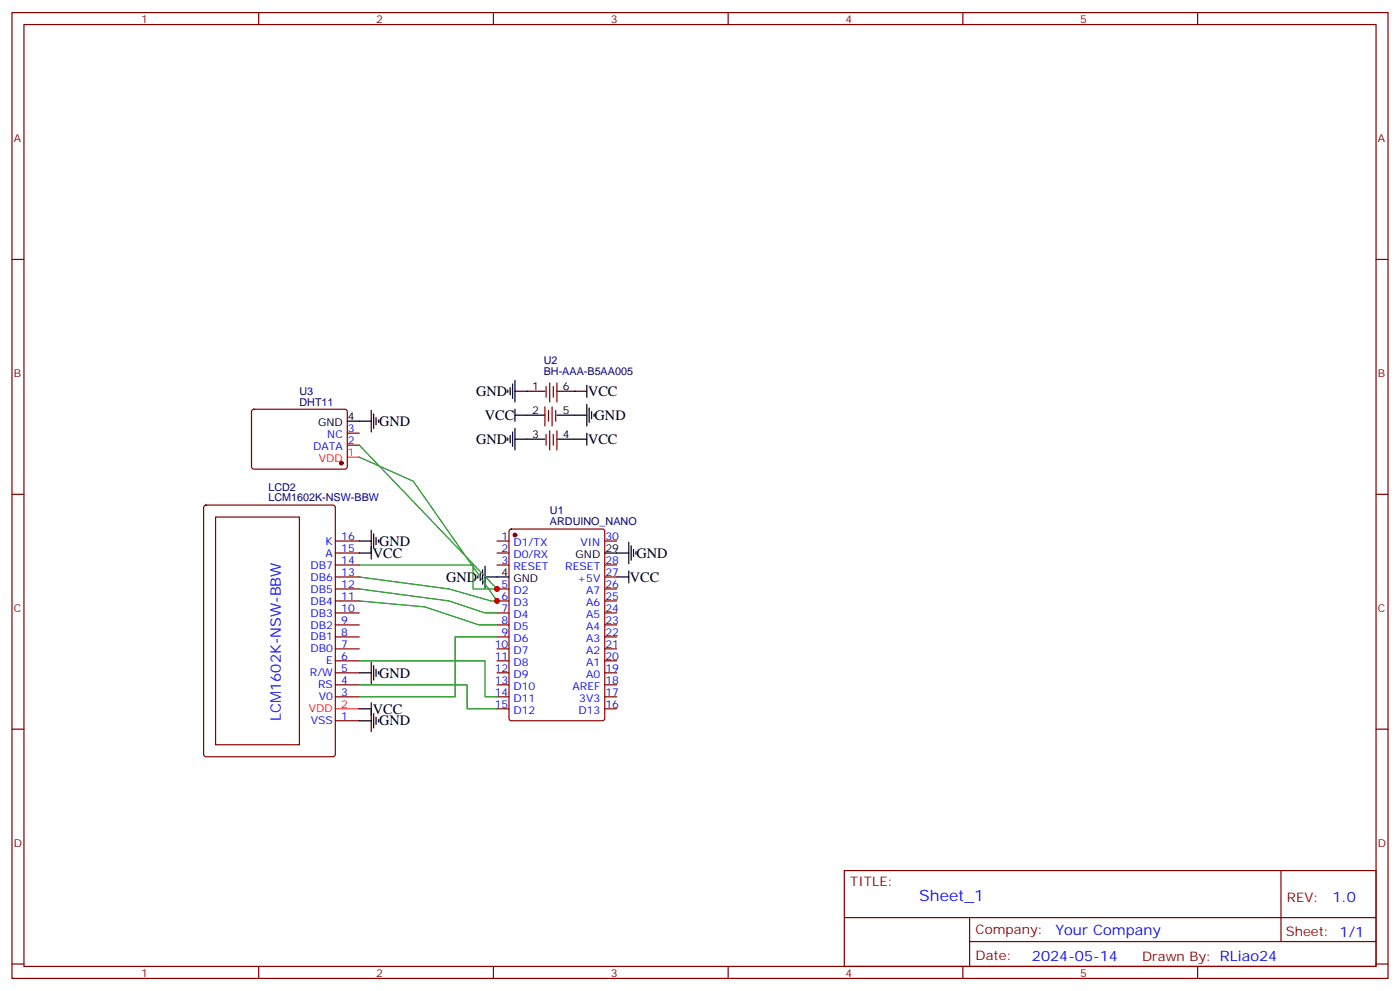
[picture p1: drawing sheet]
<svg xmlns="http://www.w3.org/2000/svg" width="412mm" height="292mm" viewBox="0 0 412 292" stroke-linecap="round" stroke-linejoin="round" font-family="sans-serif">
<g fill="none" stroke="#870000" stroke-width=".35">
<path d="M3.5 3.7h405.4v284.3h-405.4zM7.1 7.2h398.2v277.3h-398.2zM76.2 3.7v3.5M145.3 3.7v3.5M214.5 3.7v3.5M283.6 3.7v3.5M352.8 3.7v3.5M3.5 76.4h3.6M405.3 76.4h3.6M160.5 119.8v5.6M160.9 113.8v3.1M161.9 112.7v5.7"/>
<path d="M162.6 119.8v5.6M163 113.8v3.1M164 112.7v5.7M74.3 120.7l.5-.2h27.1l.4 .7-.1 16.5-.6 .4-27.1-.1-.4-.6v-16.2zM102.3 131.1h3.5M102.3 127.5h3.5M160.9 127.9v3.2M161.6 120.8v3.2M161.9 126.8v5.7M163 127.9v3.2M163.7 120.8v3.2M164 126.8v5.7"/>
<path d="M3.5 145.5h3.6M60.2 148.9l.5-.2h37.4l.6 .4 .1 73-.5 .6-37.6 .1-.7-.5v-72.9zM63.5 152.2h24.7v67.1h-24.7zM98.8 159.3h7M146.4 159.3h3.5M150.2 156l.4-.2h26.8l.7 .4 .1 55.3-.5 .6-27.1 .1-.6-.5-.1-55.2zM178.2 159.3h3.5M405.3 145.5h3.6M98.8 162.8h7M98.8 166.3h7M98.8 173.4h7M98.8 176.9h7"/>
<path d="M98.8 169.9h7M146.4 162.8h3.5M146.4 166.3h3.5M146.4 173.4h3.5M146.4 176.9h3.5M178.2 166.3h3.5M178.2 173.4h3.5M178.2 176.9h3.5M178.2 169.9h3.5M98.8 180.4h7M98.8 184h7M98.8 187.5h7"/>
<path d="M98.8 191h7M98.8 194.6h7M98.8 198.1h7M146.4 180.4h3.5M146.4 184h3.5M146.4 187.5h3.5M146.4 191h3.5M146.4 194.6h3.5M146.4 198.1h3.5M178.2 180.4h3.5M178.2 184h3.5M178.2 187.5h3.5"/>
<path d="M178.2 191h3.5M178.2 194.6h3.5M178.2 198.1h3.5M3.5 214.7h3.6M98.8 201.6h7M98.8 205.1h7M98.8 212.2h7M146.4 201.6h3.5M146.4 205.1h3.5M146.4 208.7h3.5M178.2 201.6h3.5M178.2 205.1h3.5"/>
<path d="M178.2 208.7h3.5M405.3 214.7h3.6M248.7 256.3h156.6v28.2h-156.6zM377.3 256.3v20.9M248.7 270.1h156.5M285.6 277.2h119.6M285.6 270.1v14.2M3.5 283.8h3.6M76.2 284.5v3.5M145.3 284.5v3.5M214.5 284.5v3.5M283.6 284.5v3.5"/>
<path d="M352.8 284.5v3.5M405.3 283.8h3.6"/>
</g>
<g fill="#870000" stroke="#870000" stroke-width=".35">
<circle cx="151.7" cy="157.5" r=".53"/>
<circle cx="100.5" cy="136.3" r=".53"/>
</g>
<g fill="none" stroke="#000" stroke-width=".35">
<path d="M149.6 114.8v.7M150.3 114.1v2.1M151 113.1v4.2M151.7 115.2h8.8M151.7 112v6.4M164 115.2h8.9M172.9 113.4v3.5M172.9 119.1v6.3M102.3 124h7.1M109.4 120.8v6.4M110.1 121.9v4.2M110.8 122.9v2.2"/>
<path d="M111.5 123.6v.8M149.6 128.9v.7M150.3 128.2v2.2M151 127.2v4.2M151.7 129.3h8.8M151.7 122.2h8.8M151.7 120.5v3.5M151.7 126.1v6.4M164 129.3h8.9M164 122.2h8.9M172.9 127.5v3.6M173.6 120.1v4.3"/>
<path d="M174.3 121.2v2.1M175 121.9v.7M105.8 159.3h3.6M109.4 156.1v8.5M110.1 157.2v4.2M110.8 158.2v2.1M111.5 158.9v.7M185.2 159.6v6.4M105.8 162.8h3.6M140.8 169.5v.7M141.5 168.8v2.1M142.2 167.7v4.3"/>
<path d="M142.9 169.9h7M142.9 166.7v6.3M178.2 162.8h7M181.7 169.9h3.5M185.2 168.1v3.5M185.9 160.7v4.2M186.6 161.7v2.2M187.3 162.5v.7M105.8 198.1h3.6M109.4 194.9v6.4M110.1 196v4.2M110.8 197v2.1"/>
<path d="M111.5 197.7v.7M105.8 212.2h3.6M105.8 208.7h3.6M109.4 206.9v8.5M110.1 210.1v4.2M110.8 211.1v2.2M111.5 211.8v.7"/>
</g>
<path d="M102.3 134.6h3.5M98.8 208.7h7" fill="none" stroke="#f00" stroke-width=".35"/>
<path d="M105.8 134.6l15.9 7 24.7 35.3h-1.8l-12.3-3.5-26.5-3.5M105.8 131.1l40.6 42.3h-7.1v-7.1h-33.5M105.8 176.9l19.4 1.8 15.9 5.3h5.3M105.8 173.4l26.5 3.5 10.6 3.5h3.5M105.8 194.6h37.1v10.5h3.5M146.4 187.5h-12.3v17.6h-28.3M105.8 201.6h31.8v7.1h8.8" fill="none" stroke="#008700" stroke-width=".35"/>
<g fill="#c00">
<circle cx="146.4" cy="173.4" r=".88"/>
<circle cx="146.4" cy="176.9" r=".88"/>
</g>
<text font-size="4.6" fill="#00f" x="270.8" y="265.3">Sheet_1</text>
<g font-size="4.2">
<text x="140.2" y="116.6">GND</text>
<text x="173.2" y="116.6">VCC</text>
<text x="111.7" y="125.4">GND</text>
<text x="142.8" y="123.6">VCC</text>
<text x="175.2" y="123.6">GND</text>
<text x="140.2" y="130.7">GND</text>
<text x="173.2" y="130.7">VCC</text>
<text x="111.7" y="160.7">GND</text>
<text x="109.8" y="164.2">VCC</text>
<text x="187.5" y="164.2">GND</text>
<text x="131.4" y="171.3">GND</text>
<text x="185.6" y="171.3">VCC</text>
<text x="111.7" y="199.5">GND</text>
<text x="109.8" y="210.1">VCC</text>
<text x="111.7" y="213.6">GND</text>
</g>
<g font-size="4.2" fill="#00f">
<text x="82.7" y="212.2" transform="rotate(-90 82.7 212.2)">LCM1602K-NSW-BBW</text>
<text x="392.5" y="265.6">1.0</text>
<text x="310.9" y="275.1">Your Company</text>
<text x="304" y="282.9">2024-05-14</text>
</g>
<g font-size="3.9" fill="#800">
<text x="250.5" y="260.9">TITLE:</text>
<text x="379.1" y="265.6">REV:</text>
<text x="287.4" y="275.1">Company:</text>
<text x="378.7" y="275.7">Sheet: 1/1</text>
<text x="287.4" y="282.8">Date:</text>
<text x="336.4" y="282.8">Drawn By: RLiao24</text>
</g>
<g font-size="3.2" fill="#800">
<text x="41.6" y="6.7">1</text>
<text x="110.8" y="6.7">2</text>
<text x="179.9" y="6.7">3</text>
<text x="249.1" y="6.7">4</text>
<text x="318.2" y="6.7">5</text>
<text x="4.1" y="41.8">A</text>
<text x="405.9" y="41.8">A</text>
<text x="4.1" y="110.9">B</text>
<text x="405.9" y="110.9">B</text>
<text x="4.1" y="180.1">C</text>
<text x="405.9" y="180.1">C</text>
<text x="4.1" y="249.2">D</text>
<text x="405.9" y="249.2">D</text>
<text x="41.6" y="287.5">1</text>
<text x="110.8" y="287.5">2</text>
<text x="179.9" y="287.5">3</text>
<text x="249.1" y="287.5">4</text>
<text x="318.2" y="287.5">5</text>
</g>
<g font-size="3.2" fill="#000080">
<text x="160.2" y="107.2">U2</text>
<text x="160.2" y="110.4">BH-AAA-B5AA005</text>
<text x="88.2" y="119.4">DHT11</text>
<text x="88.2" y="116.2">U3</text>
<text x="79" y="147.6">LCM1602K-NSW-BBW</text>
<text x="79" y="144.5">LCD2</text>
<text x="162" y="154.5">ARDUINO_NANO</text>
<text x="162" y="151.3">U1</text>
</g>
<g font-size="3.2">
<text x="156.7" y="114.8">1</text>
<text x="165.8" y="114.8">6</text>
<text x="93.7" y="125.4">GND</text>
<text x="102.5" y="123.6">4</text>
<text x="156.7" y="121.9">2</text>
<text x="165.8" y="121.9">5</text>
<text x="156.7" y="128.9">3</text>
<text x="165.8" y="128.9">4</text>
<text x="169.6" y="164.2">GND</text>
<text x="178.3" y="162.5">29</text>
<text x="147.7" y="169.5">4</text>
<text x="151.2" y="171.3">GND</text>
</g>
<g font-size="3.2" fill="#00f">
<text x="96.4" y="128.9">NC</text>
<text x="102.5" y="130.7">2</text>
<text x="102.5" y="127.2">3</text>
<text x="92.3" y="132.5">DATA</text>
<text x="95.9" y="160.3">K</text>
<text x="100.5" y="158.9">16</text>
<text x="147.7" y="158.9">1</text>
<text x="151.2" y="160.7">D1/TX</text>
<text x="171" y="160.7">VIN</text>
<text x="178.3" y="158.9">30</text>
<text x="91.4" y="167.4">DB7</text>
<text x="95.9" y="163.9">A</text>
<text x="100.5" y="166">14</text>
<text x="100.5" y="162.5">15</text>
<text x="147.7" y="162.5">2</text>
<text x="147.7" y="166">3</text>
<text x="151.2" y="164.2">D0/RX</text>
<text x="151.2" y="167.7">RESET</text>
<text x="166.5" y="167.7">RESET</text>
<text x="178.3" y="166">28</text>
<text x="91.4" y="170.9">DB6</text>
<text x="100.5" y="173">12</text>
<text x="100.5" y="169.5">13</text>
<text x="147.7" y="173">5</text>
<text x="170.1" y="171.3">+5V</text>
<text x="178.3" y="173">26</text>
<text x="178.3" y="169.5">27</text>
<text x="91.4" y="178">DB4</text>
<text x="91.4" y="174.4">DB5</text>
<text x="100.5" y="176.6">11</text>
<text x="147.7" y="176.6">6</text>
<text x="151.2" y="174.8">D2</text>
<text x="151.2" y="178.3">D3</text>
<text x="172.7" y="178.3">A6</text>
<text x="172.7" y="174.8">A7</text>
<text x="178.3" y="176.6">25</text>
<text x="91.4" y="185">DB2</text>
<text x="91.4" y="181.5">DB3</text>
<text x="100.5" y="183.6">9</text>
<text x="100.5" y="180.1">10</text>
<text x="147.7" y="180.1">7</text>
<text x="147.7" y="183.6">8</text>
<text x="151.2" y="181.9">D4</text>
<text x="151.2" y="185.4">D5</text>
<text x="172.7" y="185.4">A4</text>
<text x="172.7" y="181.9">A5</text>
<text x="178.3" y="183.6">23</text>
<text x="178.3" y="180.1">24</text>
<text x="91.4" y="188.6">DB1</text>
<text x="100.5" y="190.7">7</text>
<text x="100.5" y="187.1">8</text>
<text x="145.7" y="190.7">10</text>
<text x="147.7" y="187.1">9</text>
<text x="151.2" y="188.9">D6</text>
<text x="172.7" y="188.9">A3</text>
<text x="178.3" y="190.7">21</text>
<text x="178.3" y="187.1">22</text>
<text x="91.4" y="192.1">DB0</text>
<text x="96.1" y="195.6">E</text>
<text x="100.5" y="197.7">5</text>
<text x="100.5" y="194.2">6</text>
<text x="145.7" y="194.2">11</text>
<text x="145.7" y="197.7">12</text>
<text x="151.2" y="192.4">D7</text>
<text x="151.2" y="196">D8</text>
<text x="172.7" y="196">A1</text>
<text x="172.7" y="192.4">A2</text>
<text x="178.3" y="197.7">19</text>
<text x="178.3" y="194.2">20</text>
<text x="91.3" y="199.1">R/W</text>
<text x="93.7" y="202.7">RS</text>
<text x="100.5" y="201.3">4</text>
<text x="145.7" y="201.3">13</text>
<text x="151.2" y="199.5">D9</text>
<text x="151.2" y="203">D10</text>
<text x="168.6" y="203">AREF</text>
<text x="172.7" y="199.5">A0</text>
<text x="178.3" y="201.3">18</text>
<text x="93.9" y="206.2">V0</text>
<text x="100.5" y="204.8">3</text>
<text x="145.7" y="204.8">14</text>
<text x="145.7" y="208.3">15</text>
<text x="151.2" y="206.6">D11</text>
<text x="170.6" y="206.6">3V3</text>
<text x="178.3" y="208.3">16</text>
<text x="178.3" y="204.8">17</text>
<text x="91.6" y="213.3">VSS</text>
<text x="100.5" y="211.8">1</text>
<text x="151.2" y="210.1">D12</text>
<text x="170.4" y="210.1">D13</text>
</g>
<g font-size="3.2" fill="#f00">
<text x="93.9" y="136">VDD</text>
<text x="102.5" y="134.2">1</text>
<text x="91" y="209.7">VDD</text>
<text x="100.5" y="208.3">2</text>
</g>
</svg>
